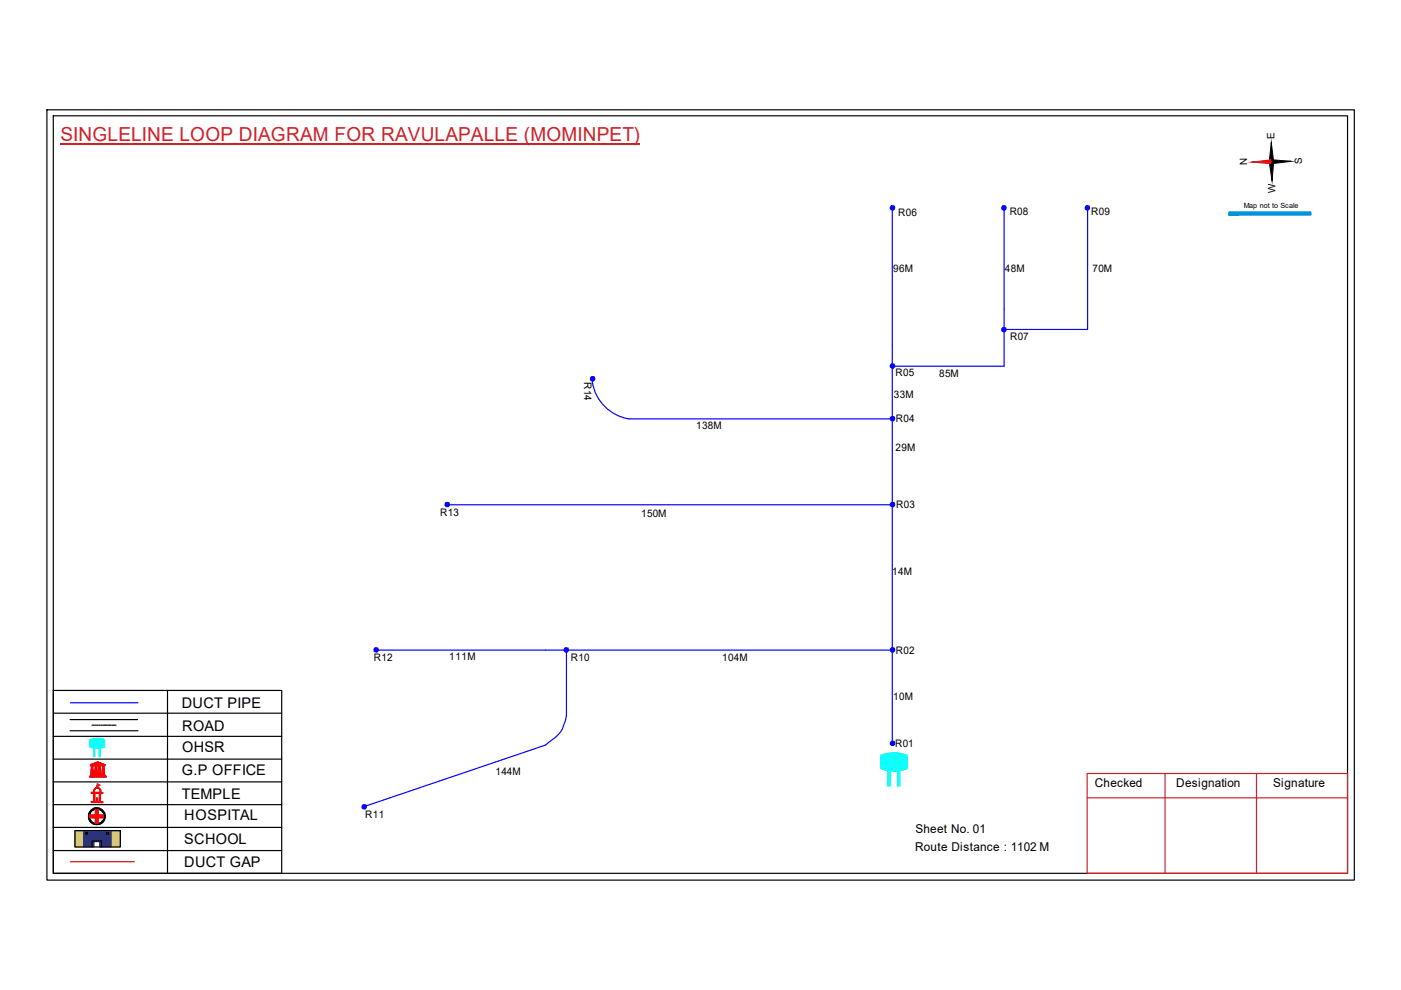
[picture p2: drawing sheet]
<svg xmlns="http://www.w3.org/2000/svg" width="297mm" height="210mm" viewBox="0 0 297 210" stroke-linecap="round" stroke-linejoin="round" font-family="sans-serif">
<path d="M11.3 151.2h48.4M11.3 156.1h48.4M14.9 152.6h14.3M14.9 154.9h14.3M35.5 146.4v38.8M11.3 175.4h48.4M11.3 161h48.4M11.3 165.8h48.4M11.3 170.6h48.4M11.3 180.3h48.4" fill="none" stroke="#000" stroke-width=".25"/>
<path d="M21 158.6h.3v1.8h-.3z" fill-rule="evenodd" fill="#0ffffc"/>
<path d="M21 158.6h.3v1.8h-.3z" fill="none" stroke="#0ffffc" stroke-width=".21"/>
<path d="M19.9 158.6h.2v1.8h-.2z" fill-rule="evenodd" fill="#0ffffc"/>
<path d="M19 156.9l1.6-.4 1.5 .3v1.6l-1.5 .3-1.6-.4zM19.9 158.6h.2v1.8h-.2z" fill="none" stroke="#0ffffc" stroke-width=".21"/>
<path d="M19 156.8a4 4 0 0 1 3.1 0v1.7a5.6 5.6 0 0 1-3 0z" fill-rule="evenodd" fill="#0ffffc"/>
<path d="M19 156.8a4 4 0 0 1 3.1 0v1.7a5.6 5.6 0 0 1-3 0z" fill="none" stroke="#0ffffc" stroke-width=".21"/>
<path d="M19 164.6h3.5v.2h-3.5zM19.2 164.3h3.1v.2h-3.1zM19.2 162.1l1.5-.6 1.6 .7zM19.3 162.4l.6-.1-.2 .1 .1 1.7h-.5l.1-1.7zM19.3 164.2h2.8v.1h-2.8zM19.5 162.1l1.2-.5 1.3 .5zM20.1 162.3h.5v1.8h-.5zM20.7 161.7l.2 .1-.2 .3zM20.9 162.3h.5v1.8h-.5zM21.6 162.3l.6 .1h-.1v1.7h-.4l.1-1.7z" fill="none" stroke="#f00" stroke-width=".21"/>
<path d="M21.6 162.3h.5v1.8h-.5z" fill-rule="evenodd" fill="#f00"/>
<path d="M21.6 162.3h.5v1.8h-.5z" fill="none" stroke="#f00" stroke-width=".21"/>
<path d="M20.9 162.3h.5v1.8h-.5z" fill-rule="evenodd" fill="#f00"/>
<path d="M20.9 162.3h.5v1.8h-.5z" fill="none" stroke="#f00" stroke-width=".21"/>
<path d="M20.1 162.3h.5v1.8h-.5z" fill-rule="evenodd" fill="#f00"/>
<path d="M20.1 162.3h.5v1.8h-.5z" fill="none" stroke="#f00" stroke-width=".21"/>
<path d="M19.3 162.3h.5v1.8h-.5z" fill-rule="evenodd" fill="#f00"/>
<path d="M19.3 162.3h.5v1.8h-.5z" fill="none" stroke="#f00" stroke-width=".21"/>
<path d="M20.6 161.7h.4v.4h-.4z" fill-rule="evenodd" fill="#f00"/>
<path d="M19 164.6h3.6v.2h-3.6zM19 164.7h3.6M19.2 164.3h3.1v.2h-3.1zM19.2 164.4h3.1M19.3 164.2h2.8v.1h-2.8zM19.3 164.3h2.8M20.6 161.7h.4v.4h-.4z" fill="none" stroke="#f00" stroke-width=".21"/>
<path d="M19.2 162.1l1-.4a.94 .94 0 0 1 1.1 0l1 .4v.2h-3.1zM19.9 162.1h.7l-.1-.3zM21 161.8l-.1 .3h.7z" fill-rule="evenodd" fill="#f00"/>
<path d="M19.2 162.1l1-.4a.94 .94 0 0 1 1.1 0l1 .4v.2h-3.1zM19.9 162.1l.6-.3 .1 .3zM20.1 168.1h1l-.1 1.9-.9-.1zM20.1 167.2a.73 .73 0 0 1 .9-.2 .73 .73 0 0 1 .4 .9v.2h.4v.1h-.5v1.7l.5 .1v.2l-2.5-.1v-.2h.6v-1.8h-.5v-.1h.5v-.4zM20.1 167.3a.55 .55 0 0 1 1 0l.2 .8-1.4-.1zM20.5 169.2l.1 .6zM20.6 166.5l.1 .5zM21 161.8l.6 .3h-.7z" fill="none" stroke="#f00" stroke-width=".21"/>
<path d="M20.6 166.2l.6 .3-.5 .3z" fill="none" stroke="#e66000" stroke-width=".21"/>
<path d="M20 167.2a.8 .8 0 0 1 1.4 .3v.5l.4 .1v.1l-.5 .1v1.5l.1 .2h.4v.2h-2.5v-.3l.6-.1v-1.6h-.6v-.2h.5zM20.1 167.4l-.2 .6h1.3l-.1-.6-.2-.3h-.5zM20.1 168.3v1.6h.9v-1.7zM20.4 169.2h.3l-.1 .7h-.2z" fill-rule="evenodd" fill="#f00"/>
<path d="M20 167.2a.8 .8 0 0 1 1.4 .3v.5l.4 .1v.1l-.5 .1v1.5l.1 .2h.4v.2h-2.5v-.3l.6-.1v-1.6h-.6v-.2h.5zM20.1 167.4l.3-.3h.5l.2 .3 .1 .6h-1.3zM20.1 168.3l.9-.1v1.7h-.9zM20.4 169.2h.3l-.1 .7h-.2z" fill="none" stroke="#f00" stroke-width=".21"/>
<path d="M20.6 166.5v.5z" fill="#f00"/>
<path d="M20.6 166.5v.5z" fill="none" stroke="#f00" stroke-width=".21"/>
<path d="M20.6 166.5v.5z" fill="#f00"/>
<path d="M20.6 166.5v.5z" fill="none" stroke="#f00" stroke-width=".21"/>
<path d="M20.6 166.5v.5z" fill="#f00"/>
<path d="M20.6 166.5v.5zM20.6 166.5v.5" fill="none" stroke="#f00" stroke-width=".21"/>
<path d="M20.7 166.8l-.1 .2z" fill="#f00"/>
<path d="M20.7 166.8l-.1 .2z" fill="none" stroke="#f00" stroke-width=".21"/>
<path d="M20.7 166.8v.2z" fill="#f00"/>
<path d="M20.7 166.8v.2z" fill="none" stroke="#f00" stroke-width=".21"/>
<path d="M20.6 167h.1z" fill="#f00"/>
<path d="M20.6 167h.1z" fill="none" stroke="#f00" stroke-width=".21"/>
<path d="M20.6 167h.1z" fill="#f00"/>
<path d="M20.6 167h.1z" fill="none" stroke="#f00" stroke-width=".21"/>
<path d="M20.6 166.2l.6 .3-.6 .3z" fill-rule="evenodd" fill="#e66000"/>
<path d="M20.6 166.2l.6 .3-.6 .3z" fill="none" stroke="#e66000" stroke-width=".21"/>
<path d="M11.3 146.4h48.4v38.8h-48.4zM19.5 153.8h.4M20 153.8h.3M20.4 153.8h.4M21 153.8h.2M21.4 153.8h.3M21.9 153.8h.3M22.3 153.8h.3M22.8 153.8h.4M23.2 153.8h.4M23.7 153.8h.4M24.2 153.8h.4" fill="none" stroke="#000" stroke-width=".25"/>
<path d="M14.9 149h14.3" fill="none" stroke="#00f" stroke-width=".25"/>
<g fill="none" stroke="#000" stroke-width=".21">
<path d="M19.3 172a1.38 1.38 0 0 1 2.4 .2 1.49 1.49 0 0 1-.8 2.4 1.59 1.59 0 0 1-1.7-.8 1.59 1.59 0 0 1 .1-1.8z"/>
<circle cx="20.5" cy="173" r="1.81"/>
<circle cx="20.5" cy="173.1" r="1.78"/>
<circle cx="20.5" cy="173.1" r="1.59"/>
</g>
<path d="M18.7 173a1.81 1.81 0 0 1 3.6 0 1.81 1.81 0 0 1-3.6 0zM19.3 172a1.55 1.55 0 0 0 .2 2.2 1.55 1.55 0 0 0 2.2-.1 1.55 1.55 0 0 0-.2-2.2l-.4-.2a1.37 1.37 0 0 0-1.8 .3z" fill-rule="evenodd" fill="#000"/>
<path d="M19.1 172.8h1.2v-1.1h.5v1.1h1.1v.6h-1.1v1.1h-.5v-1.1h-1.2z" fill="none" stroke="#f00" stroke-width=".25"/>
<path d="M19.1 172.8h1.1v-1.1h.6v1.1h1.1v.6h-1.1v1.1h-.6v-1.1h-1.1z" fill-rule="evenodd" fill="#f00"/>
<path d="M19.1 172.8h1.1v-1.1h.6v1.1h1.1v.6h-1.1v1.1h-.6v-1.1h-1.1z" fill="none" stroke="#f00" stroke-width=".21"/>
<path d="M14.9 182.7h13.6" fill="none" stroke="#f00" stroke-width=".25"/>
<path d="M15.9 176.1h1.9v3.5h-1.9zM23.6 176.1h1.9v3.5h-1.9z" fill-rule="evenodd" fill="#c8c92d"/>
<path d="M15.9 176.1h1.9v3.5h-1.9zM23.6 176.1h1.9v3.5h-1.9z" fill="none" stroke="#c8c92d" stroke-width=".21"/>
<path d="M17.7 176.1h5.9v3.5h-2.5v-1.1h-1.2v1.1h-2.2zM18.2 176.5v.4h.3v-.4zM22.6 176.5v.4h.4v-.4z" fill-rule="evenodd" fill="#293189"/>
<path d="M17.7 176.1h5.9v3.5h-2.5v-1.1h-1.2v1.1h-2.2zM18.2 176.5h.3v.4h-.3zM22.6 176.5h.4v.4h-.4z" fill="none" stroke="#293189" stroke-width=".21"/>
<path d="M9.9 23.3h277.2v163.3h-277.2zM11.3 24.6h274.4v160.6h-274.4zM15.9 176.1h9.6v3.5h-9.6zM18.2 176.5h.4v.4h-.4zM19.5 179.6v-1.3h2v1.3M22.6 176.5h.5v.4h-.5z" fill="none" stroke="#000" stroke-width=".25"/>
<path d="M12.8 30.4h122.9M230.5 164h55.2v21.2h-55.2zM230.5 169.2h55.2M247 164v21.2M266.4 164v21.2" fill="none" stroke="#cd2027" stroke-width=".25"/>
<path d="M269.1 34.3h.9l-.3 4.1zM269.5 30.2l.5 4.1h-.9z" fill="#000"/>
<path d="M269.1 34.3h.9l-.3 4.1zM269.5 30.2l.5 4.1h-.9z" fill="none" stroke="#000" stroke-width=".21"/>
<path d="M265.5 34.4l4.1-.5v.8z" fill="#f00"/>
<path d="M265.5 34.4l4.1-.5v.8z" fill="none" stroke="#f00" stroke-width=".21"/>
<path d="M269.6 33.9l4.1 .3-4.1 .5z" fill="#000"/>
<path d="M269.6 33.9l4.1 .3-4.1 .5z" fill="none" stroke="#000" stroke-width=".21"/>
<path d="M273.7 34.2l-8.2 .2" fill="none" stroke="#000" stroke-width=".25"/>
<path d="M269.6 34.3l-4.1 .1" fill="none" stroke="#f00" stroke-width=".25"/>
<path d="M260.6 45h17.2v.6h-17.2z" fill-rule="evenodd" fill="#0093dd"/>
<path d="M260.6 45h17.2v.6h-17.2z" fill="none" stroke="#0093dd" stroke-width=".21"/>
<path d="M260.6 45h17.3v.6h-17.3z" fill="none" stroke="#0093dd" stroke-width=".25"/>
<path d="M189.2 44v113.6M212.9 44.2v33.4h-23.7M230.6 44.1v25.7h-17.7M125.6 80.3a9.1 9.1 0 0 0 7.8 8.5h55.8M94.8 107h94.4M79.5 137.8h109.7M120.1 137.8v13.9M115.6 158l-38.4 13" fill="none" stroke="#00f" stroke-width=".25"/>
<circle cx="230.6" cy="44" r=".49" fill="#00f"/>
<circle cx="230.6" cy="44" r=".49" fill="none" stroke="#00f" stroke-width=".21"/>
<circle cx="212.9" cy="44" r=".49" fill="#00f"/>
<circle cx="212.9" cy="44" r=".49" fill="none" stroke="#00f" stroke-width=".21"/>
<circle cx="189.2" cy="44" r=".49" fill="#00f"/>
<circle cx="189.2" cy="44" r=".49" fill="none" stroke="#00f" stroke-width=".21"/>
<circle cx="212.9" cy="69.8" r=".49" fill="#00f"/>
<circle cx="212.9" cy="69.8" r=".49" fill="none" stroke="#00f" stroke-width=".21"/>
<circle cx="189.2" cy="77.6" r=".49" fill="#00f"/>
<circle cx="189.2" cy="77.6" r=".49" fill="none" stroke="#00f" stroke-width=".21"/>
<circle cx="189.2" cy="88.7" r=".49" fill="#00f"/>
<circle cx="189.2" cy="88.7" r=".49" fill="none" stroke="#00f" stroke-width=".21"/>
<circle cx="189.2" cy="106.9" r=".49" fill="#00f"/>
<circle cx="189.2" cy="106.9" r=".49" fill="none" stroke="#00f" stroke-width=".21"/>
<circle cx="125.7" cy="80.3" r=".49" fill="#00f"/>
<circle cx="125.7" cy="80.3" r=".49" fill="none" stroke="#00f" stroke-width=".21"/>
<circle cx="94.8" cy="106.9" r=".49" fill="#00f"/>
<circle cx="94.8" cy="106.9" r=".49" fill="none" stroke="#00f" stroke-width=".21"/>
<circle cx="79.8" cy="137.8" r=".49" fill="#00f"/>
<circle cx="79.8" cy="137.8" r=".49" fill="none" stroke="#00f" stroke-width=".21"/>
<circle cx="77.2" cy="171" r=".49" fill="#00f"/>
<circle cx="77.2" cy="171" r=".49" fill="none" stroke="#00f" stroke-width=".21"/>
<circle cx="120.1" cy="137.8" r=".49" fill="#00f"/>
<circle cx="120.1" cy="137.8" r=".49" fill="none" stroke="#00f" stroke-width=".21"/>
<circle cx="189.2" cy="157.6" r=".49" fill="#00f"/>
<circle cx="189.2" cy="157.6" r=".49" fill="none" stroke="#00f" stroke-width=".21"/>
<circle cx="189.2" cy="137.8" r=".49" fill="#00f"/>
<circle cx="189.2" cy="137.8" r=".49" fill="none" stroke="#00f" stroke-width=".21"/>
<path d="M190.3 163.3h.5v3.3h-.5z" fill-rule="evenodd" fill="#0ffffc"/>
<path d="M190.3 163.3h.5v3.3h-.5z" fill="none" stroke="#0ffffc" stroke-width=".21"/>
<path d="M188.2 163.2h.6v3.4h-.6z" fill-rule="evenodd" fill="#0ffffc"/>
<path d="M186.7 160.2a7.1 7.1 0 0 1 5.6 0v2.8a7.5 7.5 0 0 1-5.6-.1zM188.2 163.2h.6v3.4h-.6z" fill="none" stroke="#0ffffc" stroke-width=".21"/>
<path d="M186.7 160.1h.1a7.5 7.5 0 0 1 5.5 0v2.9a7.7 7.7 0 0 1-5.6 0z" fill-rule="evenodd" fill="#0ffffc"/>
<path d="M186.7 160.1h.1a7.5 7.5 0 0 1 5.5 0v2.9a7.7 7.7 0 0 1-5.6 0z" fill="none" stroke="#0ffffc" stroke-width=".21"/>
<path d="M120.1 151.7l-.3 1.2a6.2 6.2 0 0 1-3 4.2l-1.2 .9" fill="none" stroke="#00f" stroke-width=".25"/>
<text font-size="4.1" fill="#cd2027" x="12.8" y="29.9">SINGLELINE LOOP DIAGRAM FOR RAVULAPALLE (MOMINPET)</text>
<g font-size="3.1">
<text x="38.6" y="150">DUCT PIPE</text>
<text x="38.6" y="154.9">ROAD</text>
<text x="38.6" y="159.5">OHSR</text>
<text x="38.6" y="164.3">G.P OFFICE</text>
<text x="38.6" y="169.3">TEMPLE</text>
<text x="39.1" y="173.9">HOSPITAL</text>
<text x="39.1" y="179">SCHOOL</text>
<text x="39.1" y="183.8">DUCT GAP</text>
</g>
<g font-size="2.6">
<text x="232.1" y="167">Checked</text>
<text x="249.4" y="167">Designation</text>
<text x="270" y="167">Signature</text>
<text x="194.1" y="176.6">Sheet No. 01</text>
<text x="194" y="180.3">Route Distance : 1102 M</text>
</g>
<g font-size="2.2">
<text x="190.5" y="45.7">R06</text>
<text x="214.1" y="45.6">R08</text>
<text x="231.3" y="45.6">R09</text>
<text x="189.4" y="57.7">96M</text>
<text x="213.1" y="57.7">48M</text>
<text x="231.6" y="57.7">70M</text>
<text x="214.2" y="72.1">R07</text>
<text x="123.8" y="81" transform="rotate(90 123.8 81)">R14</text>
<text x="189.9" y="79.8">R05</text>
<text x="199.1" y="79.8">85M</text>
<text x="189.5" y="84.3">33M</text>
<text x="189.9" y="89.4">R04</text>
<text x="147.6" y="91">138M</text>
<text x="189.9" y="95.6">29M</text>
<text x="190" y="107.7">R03</text>
<text x="93.3" y="109.4">R13</text>
<text x="135.9" y="109.6">150M</text>
<text x="189.2" y="121.8">14M</text>
<text x="79.3" y="140.2">R12</text>
<text x="95.2" y="140">111M</text>
<text x="121" y="140.2">R10</text>
<text x="153.1" y="140.2">104M</text>
<text x="189.9" y="138.7">R02</text>
<text x="189.4" y="148.5">10M</text>
<text x="189.8" y="158.4">R01</text>
<text x="105" y="164.3">144M</text>
<text x="77.4" y="173.4">R11</text>
</g>
<g font-size="2.1">
<text x="270.2" y="29.5" transform="rotate(-91 270.2 29.5)">E</text>
<text x="264.5" y="35.1" transform="rotate(-91 264.5 35.1)">N</text>
<text x="276.1" y="34.8" transform="rotate(-91 276.1 34.8)">S</text>
<text x="270.5" y="40.9" transform="rotate(-91 270.5 40.9)">W</text>
</g>
<text font-size="1.5" x="263.7" y="44.2">Map not to Scale</text>
</svg>
